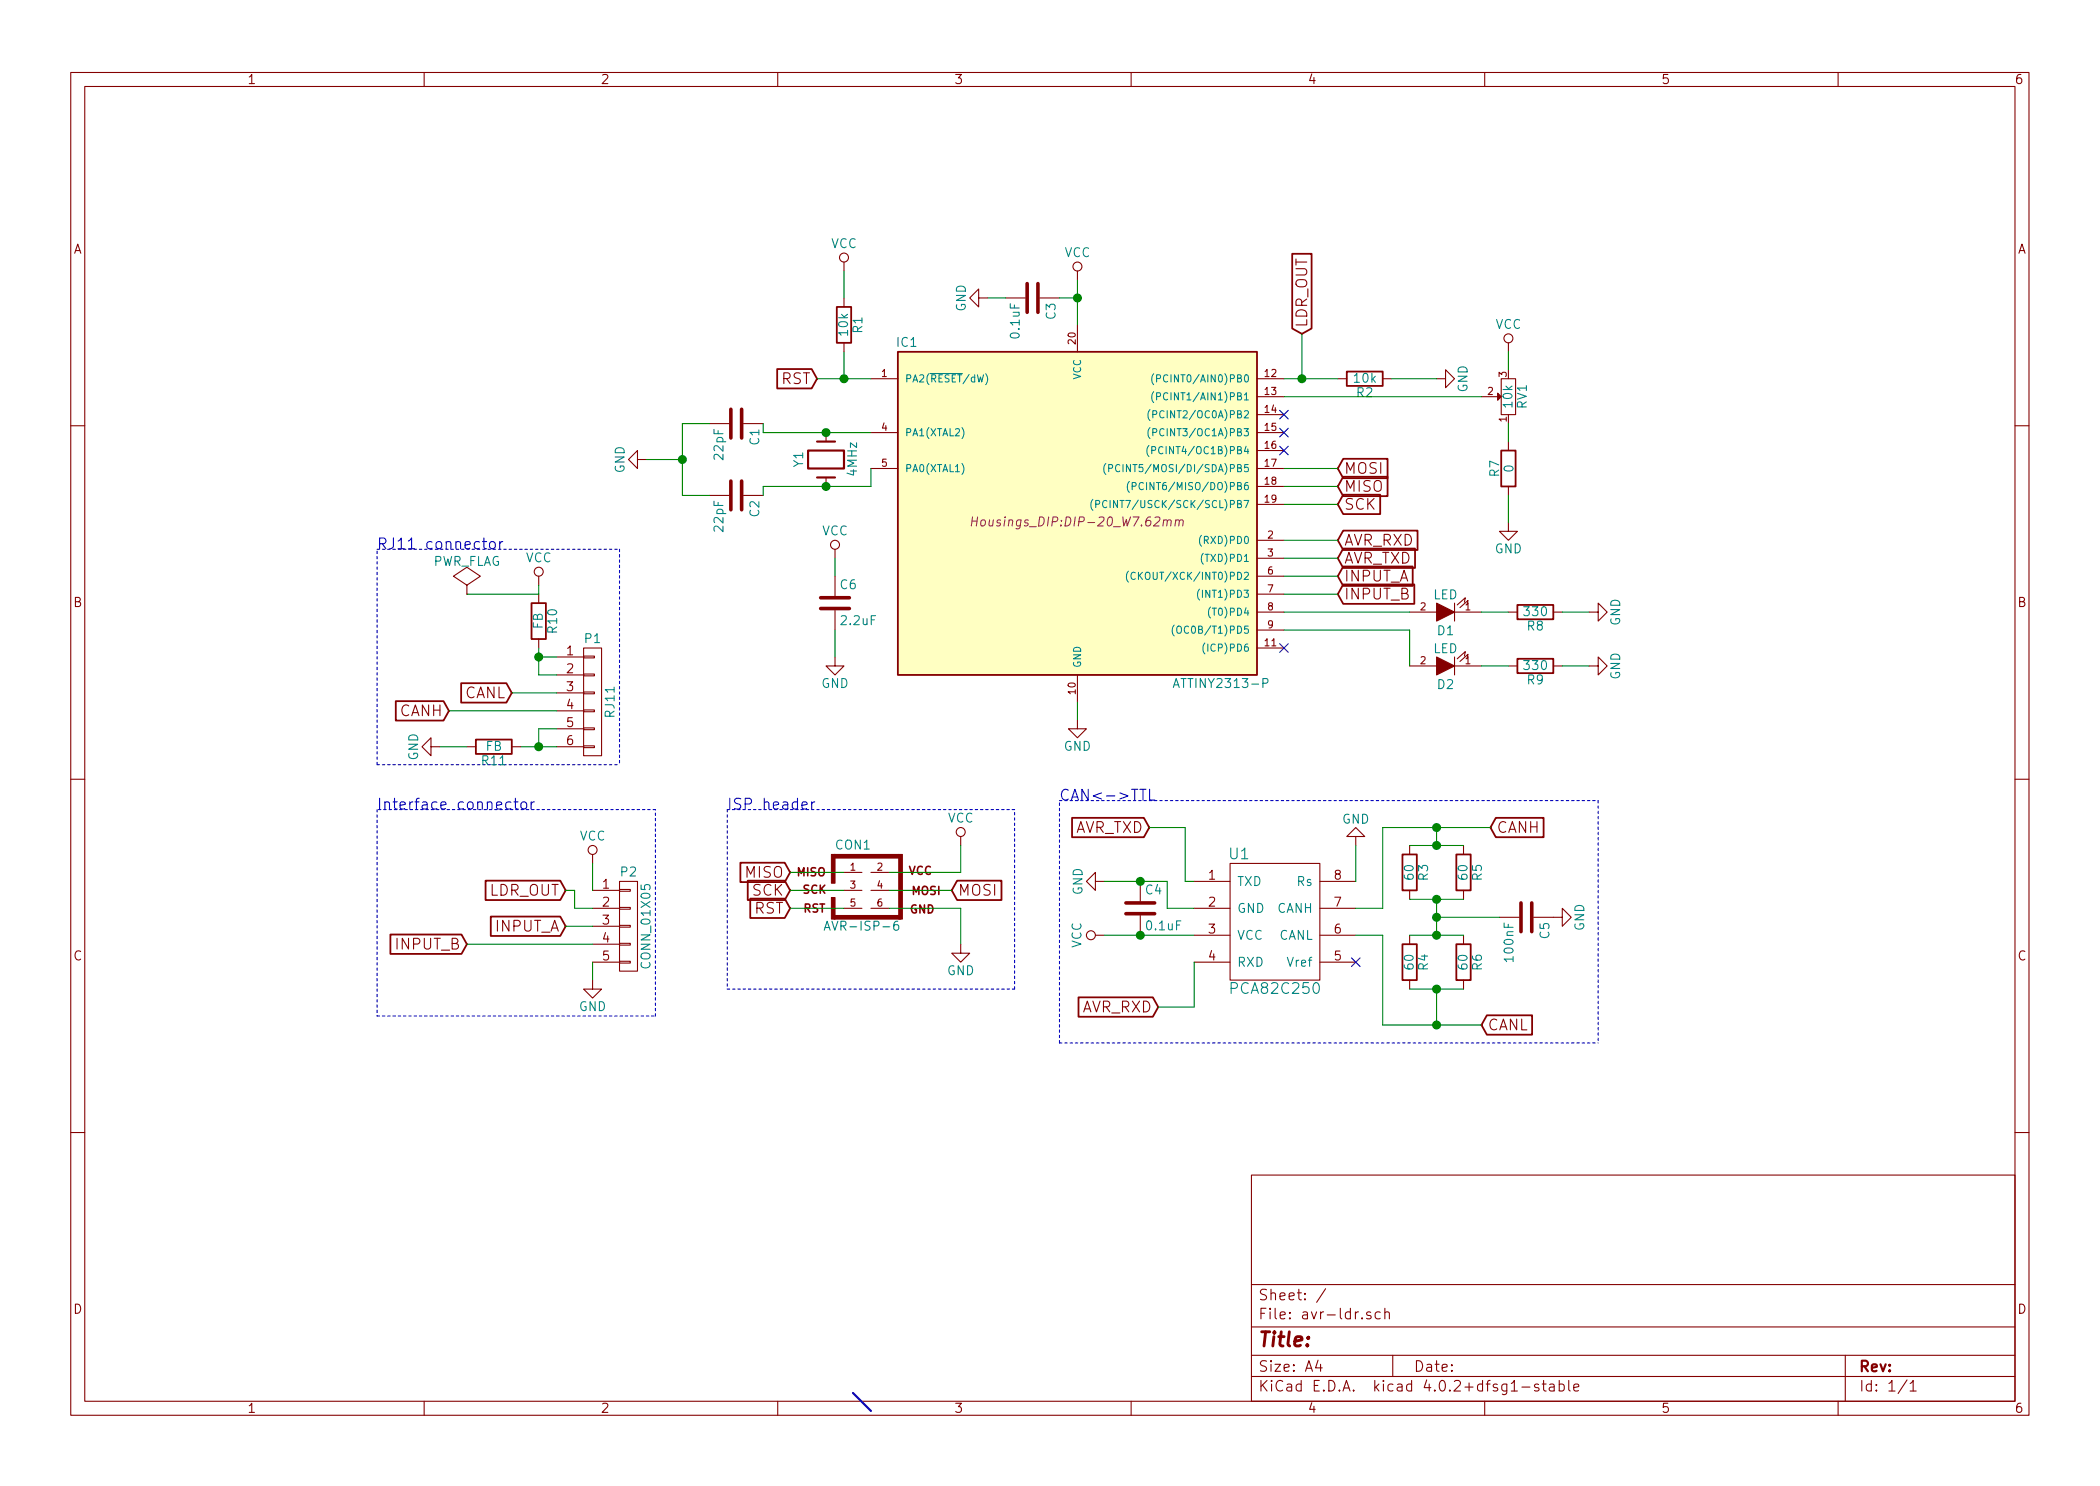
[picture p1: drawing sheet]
EESchema Schematic File Version 2
LIBS:power
LIBS:device
LIBS:transistors
LIBS:conn
LIBS:linear
LIBS:regul
LIBS:74xx
LIBS:cmos4000
LIBS:adc-dac
LIBS:memory
LIBS:xilinx
LIBS:microcontrollers
LIBS:dsp
LIBS:microchip
LIBS:analog_switches
LIBS:motorola
LIBS:texas
LIBS:intel
LIBS:audio
LIBS:interface
LIBS:digital-audio
LIBS:philips
LIBS:display
LIBS:cypress
LIBS:siliconi
LIBS:opto
LIBS:atmel
LIBS:contrib
LIBS:valves
LIBS:avr-ldr-parts
LIBS:avr-ldr-cache
EELAYER 25 0
EELAYER END
$Descr A4 11693 8268
encoding utf-8
Sheet 1 1
Title ""
Date ""
Rev ""
Comp ""
Comment1 ""
Comment2 ""
Comment3 ""
Comment4 ""
$EndDescr
$Comp
L ATTINY2313-P IC1
U 1 1
P 6000 2900
F 0 "IC1" H 5050 3900 50  0000 C CNN
F 1 "ATTINY2313-P" H 6800 2000 50  0000 C CNN
F 2 "Housings_DIP:DIP-20_W7.62mm" H 6000 2900 50  0000 C CIN
F 3 "" H 6000 2900 50  0000 C CNN
	1    6000 2900
	1    0    0    -1  
$EndComp
Text GLabel 7450 2600 2    60   Input ~ 0
MOSI
Text GLabel 7450 2700 2    60   Input ~ 0
MISO
Text GLabel 7450 2800 2    60   Input ~ 0
SCK
Text GLabel 4400 4850 0    60   Input ~ 0
MISO
$Comp
L AVR-ISP-6 CON1
U 1 1
P 4850 4950
F 0 "CON1" H 4750 5200 50  0000 C CNN
F 1 "AVR-ISP-6" H 4585 4720 50  0000 L BNN
F 2 "Pin_Headers:Pin_Header_Straight_2x03" V 4330 4990 50  0001 C CNN
F 3 "" H 4825 4950 50  0000 C CNN
	1    4850 4950
	1    0    0    -1  
$EndComp
Text GLabel 4400 4950 0    60   Input ~ 0
SCK
Text GLabel 4550 2100 0    60   Input ~ 0
RST
Text GLabel 4400 5050 0    60   Input ~ 0
RST
Text GLabel 5300 4950 2    60   Input ~ 0
MOSI
$Comp
L VCC #PWR01
U 1 1
P 6000 1550
F 0 "#PWR01" H 6000 1400 50  0001 C CNN
F 1 "VCC" H 6000 1700 50  0000 C CNN
F 2 "" H 6000 1550 50  0000 C CNN
F 3 "" H 6000 1550 50  0000 C CNN
	1    6000 1550
	1    0    0    -1  
$EndComp
$Comp
L C C3
U 1 1
P 5750 1650
F 0 "C3" H 5775 1750 50  0000 L CNN
F 1 "0.1uF" H 5775 1550 50  0000 L CNN
F 2 "Capacitors_SMD:C_0603" H 5788 1500 50  0001 C CNN
F 3 "" H 5750 1650 50  0000 C CNN
	1    5750 1650
	0    1    1    0   
$EndComp
$Comp
L GND #PWR02
U 1 1
P 5500 1650
F 0 "#PWR02" H 5500 1400 50  0001 C CNN
F 1 "GND" H 5500 1500 50  0000 C CNN
F 2 "" H 5500 1650 50  0000 C CNN
F 3 "" H 5500 1650 50  0000 C CNN
	1    5500 1650
	0    1    1    0   
$EndComp
$Comp
L Crystal Y1
U 1 1
P 4600 2550
F 0 "Y1" H 4600 2700 50  0000 C CNN
F 1 "4MHz" H 4600 2400 50  0000 C CNN
F 2 "Crystals:Crystal_HC49-U_Vertical" H 4600 2550 50  0001 C CNN
F 3 "" H 4600 2550 50  0000 C CNN
	1    4600 2550
	0    -1   -1   0   
$EndComp
$Comp
L C C1
U 1 1
P 4100 2350
F 0 "C1" H 4125 2450 50  0000 L CNN
F 1 "22pF" H 4125 2250 50  0000 L CNN
F 2 "Capacitors_SMD:C_0603" H 4138 2200 50  0001 C CNN
F 3 "" H 4100 2350 50  0000 C CNN
	1    4100 2350
	0    1    1    0   
$EndComp
$Comp
L C C2
U 1 1
P 4100 2750
F 0 "C2" H 4125 2850 50  0000 L CNN
F 1 "22pF" H 4125 2650 50  0000 L CNN
F 2 "Capacitors_SMD:C_0603" H 4138 2600 50  0001 C CNN
F 3 "" H 4100 2750 50  0000 C CNN
	1    4100 2750
	0    1    1    0   
$EndComp
$Comp
L GND #PWR03
U 1 1
P 3600 2550
F 0 "#PWR03" H 3600 2300 50  0001 C CNN
F 1 "GND" H 3600 2400 50  0000 C CNN
F 2 "" H 3600 2550 50  0000 C CNN
F 3 "" H 3600 2550 50  0000 C CNN
	1    3600 2550
	0    1    1    0   
$EndComp
$Comp
L PCA82C250 U1
U 1 1
P 7100 5450
F 0 "U1" H 6900 6150 60  0000 C CNN
F 1 "PCA82C250" H 7100 5400 60  0000 C CNN
F 2 "Housings_SOIC:SOIC-8_3.9x4.9mm_Pitch1.27mm" H 7100 5450 60  0001 C CNN
F 3 "" H 7100 5450 60  0000 C CNN
	1    7100 5450
	1    0    0    -1  
$EndComp
$Comp
L R R3
U 1 1
P 7850 4850
F 0 "R3" V 7930 4850 50  0000 C CNN
F 1 "60" V 7850 4850 50  0000 C CNN
F 2 "Resistors_SMD:R_0603" V 7780 4850 50  0001 C CNN
F 3 "" H 7850 4850 50  0000 C CNN
	1    7850 4850
	1    0    0    -1  
$EndComp
$Comp
L R R5
U 1 1
P 8150 4850
F 0 "R5" V 8230 4850 50  0000 C CNN
F 1 "60" V 8150 4850 50  0000 C CNN
F 2 "Resistors_SMD:R_0603" V 8080 4850 50  0001 C CNN
F 3 "" H 8150 4850 50  0000 C CNN
	1    8150 4850
	1    0    0    -1  
$EndComp
$Comp
L R R4
U 1 1
P 7850 5350
F 0 "R4" V 7930 5350 50  0000 C CNN
F 1 "60" V 7850 5350 50  0000 C CNN
F 2 "Resistors_SMD:R_0603" V 7780 5350 50  0001 C CNN
F 3 "" H 7850 5350 50  0000 C CNN
	1    7850 5350
	1    0    0    -1  
$EndComp
$Comp
L R R6
U 1 1
P 8150 5350
F 0 "R6" V 8230 5350 50  0000 C CNN
F 1 "60" V 8150 5350 50  0000 C CNN
F 2 "Resistors_SMD:R_0603" V 8080 5350 50  0001 C CNN
F 3 "" H 8150 5350 50  0000 C CNN
	1    8150 5350
	1    0    0    -1  
$EndComp
$Comp
L GND #PWR04
U 1 1
P 8650 5100
F 0 "#PWR04" H 8650 4850 50  0001 C CNN
F 1 "GND" H 8650 4950 50  0000 C CNN
F 2 "" H 8650 5100 50  0000 C CNN
F 3 "" H 8650 5100 50  0000 C CNN
	1    8650 5100
	0    -1   -1   0   
$EndComp
Text GLabel 8300 4600 2    60   Input ~ 0
CANH
Text GLabel 8250 5700 2    60   Input ~ 0
CANL
Text GLabel 6400 4600 0    60   Input ~ 0
AVR_TXD
Text GLabel 6450 5600 0    60   Input ~ 0
AVR_RXD
$Comp
L GND #PWR05
U 1 1
P 6150 4900
F 0 "#PWR05" H 6150 4650 50  0001 C CNN
F 1 "GND" H 6150 4750 50  0000 C CNN
F 2 "" H 6150 4900 50  0000 C CNN
F 3 "" H 6150 4900 50  0000 C CNN
	1    6150 4900
	0    1    1    0   
$EndComp
$Comp
L VCC #PWR06
U 1 1
P 6150 5200
F 0 "#PWR06" H 6150 5050 50  0001 C CNN
F 1 "VCC" H 6150 5350 50  0000 C CNN
F 2 "" H 6150 5200 50  0000 C CNN
F 3 "" H 6150 5200 50  0000 C CNN
	1    6150 5200
	0    -1   -1   0   
$EndComp
Text GLabel 7450 3000 2    60   Input ~ 0
AVR_RXD
Text GLabel 7450 3100 2    60   Input ~ 0
AVR_TXD
$Comp
L C C4
U 1 1
P 6350 5050
F 0 "C4" H 6375 5150 50  0000 L CNN
F 1 "0.1uF" H 6375 4950 50  0000 L CNN
F 2 "Capacitors_SMD:C_0603" H 6388 4900 50  0001 C CNN
F 3 "" H 6350 5050 50  0000 C CNN
	1    6350 5050
	1    0    0    -1  
$EndComp
$Comp
L GND #PWR07
U 1 1
P 7550 4700
F 0 "#PWR07" H 7550 4450 50  0001 C CNN
F 1 "GND" H 7550 4550 50  0000 C CNN
F 2 "" H 7550 4700 50  0000 C CNN
F 3 "" H 7550 4700 50  0000 C CNN
	1    7550 4700
	-1   0    0    1   
$EndComp
NoConn ~ 7550 5350
$Comp
L R R1
U 1 1
P 4700 1800
F 0 "R1" V 4780 1800 50  0000 C CNN
F 1 "10k" V 4700 1800 50  0000 C CNN
F 2 "Resistors_SMD:R_0603" V 4630 1800 50  0001 C CNN
F 3 "" H 4700 1800 50  0000 C CNN
	1    4700 1800
	1    0    0    -1  
$EndComp
$Comp
L VCC #PWR08
U 1 1
P 4700 1500
F 0 "#PWR08" H 4700 1350 50  0001 C CNN
F 1 "VCC" H 4700 1650 50  0000 C CNN
F 2 "" H 4700 1500 50  0000 C CNN
F 3 "" H 4700 1500 50  0000 C CNN
	1    4700 1500
	1    0    0    -1  
$EndComp
$Comp
L CONN_01X05 P2
U 1 1
P 3500 5150
F 0 "P2" H 3500 5450 50  0000 C CNN
F 1 "CONN_01X05" V 3600 5150 50  0000 C CNN
F 2 "Pin_Headers:Pin_Header_Straight_1x05" H 3500 5150 50  0001 C CNN
F 3 "" H 3500 5150 50  0000 C CNN
	1    3500 5150
	1    0    0    -1  
$EndComp
Text GLabel 3150 4950 0    60   Input ~ 0
LDR_OUT
Text GLabel 3150 5150 0    60   Input ~ 0
INPUT_A
Text GLabel 2600 5250 0    60   Input ~ 0
INPUT_B
$Comp
L GND #PWR09
U 1 1
P 3300 5450
F 0 "#PWR09" H 3300 5200 50  0001 C CNN
F 1 "GND" H 3300 5300 50  0000 C CNN
F 2 "" H 3300 5450 50  0000 C CNN
F 3 "" H 3300 5450 50  0000 C CNN
	1    3300 5450
	1    0    0    -1  
$EndComp
$Comp
L VCC #PWR010
U 1 1
P 8400 1950
F 0 "#PWR010" H 8400 1800 50  0001 C CNN
F 1 "VCC" H 8400 2100 50  0000 C CNN
F 2 "" H 8400 1950 50  0000 C CNN
F 3 "" H 8400 1950 50  0000 C CNN
	1    8400 1950
	1    0    0    -1  
$EndComp
$Comp
L R R2
U 1 1
P 7600 2100
F 0 "R2" V 7680 2100 50  0000 C CNN
F 1 "10k" V 7600 2100 50  0000 C CNN
F 2 "Resistors_SMD:R_0603" V 7530 2100 50  0001 C CNN
F 3 "" H 7600 2100 50  0000 C CNN
	1    7600 2100
	0    1    1    0   
$EndComp
Text GLabel 7250 1850 1    60   Input ~ 0
LDR_OUT
$Comp
L GND #PWR011
U 1 1
P 8000 2100
F 0 "#PWR011" H 8000 1850 50  0001 C CNN
F 1 "GND" H 8000 1950 50  0000 C CNN
F 2 "" H 8000 2100 50  0000 C CNN
F 3 "" H 8000 2100 50  0000 C CNN
	1    8000 2100
	0    -1   -1   0   
$EndComp
$Comp
L POT RV1
U 1 1
P 8400 2200
F 0 "RV1" H 8400 2120 50  0000 C CNN
F 1 "10k" H 8400 2200 50  0000 C CNN
F 2 "Potentiometers:Potentiometer_Triwood_RM-065" H 8400 2200 50  0001 C CNN
F 3 "" H 8400 2200 50  0000 C CNN
	1    8400 2200
	0    -1   -1   0   
$EndComp
$Comp
L R R7
U 1 1
P 8400 2600
F 0 "R7" V 8480 2600 50  0000 C CNN
F 1 "0" V 8400 2600 50  0000 C CNN
F 2 "Resistors_SMD:R_0603" V 8330 2600 50  0001 C CNN
F 3 "" H 8400 2600 50  0000 C CNN
	1    8400 2600
	-1   0    0    1   
$EndComp
$Comp
L GND #PWR012
U 1 1
P 8400 2900
F 0 "#PWR012" H 8400 2650 50  0001 C CNN
F 1 "GND" H 8400 2750 50  0000 C CNN
F 2 "" H 8400 2900 50  0000 C CNN
F 3 "" H 8400 2900 50  0000 C CNN
	1    8400 2900
	1    0    0    -1  
$EndComp
Text GLabel 7450 3200 2    60   Input ~ 0
INPUT_A
Text GLabel 7450 3300 2    60   Input ~ 0
INPUT_B
$Comp
L CONN_01X06 P1
U 1 1
P 3300 3900
F 0 "P1" H 3300 4250 50  0000 C CNN
F 1 "RJ11" V 3400 3900 50  0000 C CNN
F 2 "SparkFun-Connectors:RJ11-6" H 3300 3900 50  0001 C CNN
F 3 "" H 3300 3900 50  0000 C CNN
	1    3300 3900
	1    0    0    -1  
$EndComp
$Comp
L VCC #PWR013
U 1 1
P 3000 3250
F 0 "#PWR013" H 3000 3100 50  0001 C CNN
F 1 "VCC" H 3000 3400 50  0000 C CNN
F 2 "" H 3000 3250 50  0000 C CNN
F 3 "" H 3000 3250 50  0000 C CNN
	1    3000 3250
	1    0    0    -1  
$EndComp
$Comp
L GND #PWR014
U 1 1
P 2450 4150
F 0 "#PWR014" H 2450 3900 50  0001 C CNN
F 1 "GND" H 2450 4000 50  0000 C CNN
F 2 "" H 2450 4150 50  0000 C CNN
F 3 "" H 2450 4150 50  0000 C CNN
	1    2450 4150
	0    1    1    0   
$EndComp
Text GLabel 2850 3850 0    60   Input ~ 0
CANL
Text GLabel 2500 3950 0    60   Input ~ 0
CANH
$Comp
L VCC #PWR015
U 1 1
P 5350 4700
F 0 "#PWR015" H 5350 4550 50  0001 C CNN
F 1 "VCC" H 5350 4850 50  0000 C CNN
F 2 "" H 5350 4700 50  0000 C CNN
F 3 "" H 5350 4700 50  0000 C CNN
	1    5350 4700
	1    0    0    -1  
$EndComp
$Comp
L GND #PWR016
U 1 1
P 5350 5250
F 0 "#PWR016" H 5350 5000 50  0001 C CNN
F 1 "GND" H 5350 5100 50  0000 C CNN
F 2 "" H 5350 5250 50  0000 C CNN
F 3 "" H 5350 5250 50  0000 C CNN
	1    5350 5250
	1    0    0    -1  
$EndComp
NoConn ~ 7150 3600
NoConn ~ 7150 2300
NoConn ~ 7150 2400
NoConn ~ 7150 2500
Text Notes 5900 4450 0    60   ~ 0
CAN<->TTL
Text Notes 2100 4500 0    60   ~ 0
Interface connector
Text Notes 4050 4500 0    60   ~ 0
ISP header
Text Notes 2100 3050 0    60   ~ 0
RJ11 connector
Entry Bus Bus
	4750 7750 4850 7850
$Comp
L C C5
U 1 1
P 8500 5100
F 0 "C5" H 8525 5200 50  0000 L CNN
F 1 "100nF" H 8525 5000 50  0000 L CNN
F 2 "Capacitors_SMD:C_0603" H 8538 4950 50  0001 C CNN
F 3 "" H 8500 5100 50  0000 C CNN
	1    8500 5100
	0    1    1    0   
$EndComp
$Comp
L LED D1
U 1 1
P 8050 3400
F 0 "D1" H 8050 3500 50  0000 C CNN
F 1 "LED" H 8050 3300 50  0000 C CNN
F 2 "LEDs:LED_0603" H 8050 3400 50  0001 C CNN
F 3 "" H 8050 3400 50  0000 C CNN
	1    8050 3400
	-1   0    0    1   
$EndComp
$Comp
L LED D2
U 1 1
P 8050 3700
F 0 "D2" H 8050 3800 50  0000 C CNN
F 1 "LED" H 8050 3600 50  0000 C CNN
F 2 "LEDs:LED_0603" H 8050 3700 50  0001 C CNN
F 3 "" H 8050 3700 50  0000 C CNN
	1    8050 3700
	-1   0    0    1   
$EndComp
$Comp
L R R8
U 1 1
P 8550 3400
F 0 "R8" V 8630 3400 50  0000 C CNN
F 1 "330" V 8550 3400 50  0000 C CNN
F 2 "Resistors_SMD:R_0603" V 8480 3400 50  0001 C CNN
F 3 "" H 8550 3400 50  0000 C CNN
	1    8550 3400
	0    1    1    0   
$EndComp
$Comp
L R R9
U 1 1
P 8550 3700
F 0 "R9" V 8630 3700 50  0000 C CNN
F 1 "330" V 8550 3700 50  0000 C CNN
F 2 "Resistors_SMD:R_0603" V 8480 3700 50  0001 C CNN
F 3 "" H 8550 3700 50  0000 C CNN
	1    8550 3700
	0    1    1    0   
$EndComp
$Comp
L GND #PWR017
U 1 1
P 6000 4000
F 0 "#PWR017" H 6000 3750 50  0001 C CNN
F 1 "GND" H 6000 3850 50  0000 C CNN
F 2 "" H 6000 4000 50  0000 C CNN
F 3 "" H 6000 4000 50  0000 C CNN
	1    6000 4000
	1    0    0    -1  
$EndComp
$Comp
L GND #PWR018
U 1 1
P 8850 3400
F 0 "#PWR018" H 8850 3150 50  0001 C CNN
F 1 "GND" H 8850 3250 50  0000 C CNN
F 2 "" H 8850 3400 50  0000 C CNN
F 3 "" H 8850 3400 50  0000 C CNN
	1    8850 3400
	0    -1   -1   0   
$EndComp
$Comp
L GND #PWR019
U 1 1
P 8850 3700
F 0 "#PWR019" H 8850 3450 50  0001 C CNN
F 1 "GND" H 8850 3550 50  0000 C CNN
F 2 "" H 8850 3700 50  0000 C CNN
F 3 "" H 8850 3700 50  0000 C CNN
	1    8850 3700
	0    -1   -1   0   
$EndComp
$Comp
L C C6
U 1 1
P 4650 3350
F 0 "C6" H 4675 3450 50  0000 L CNN
F 1 "2.2uF" H 4675 3250 50  0000 L CNN
F 2 "Capacitors_SMD:C_0603" H 4688 3200 50  0001 C CNN
F 3 "" H 4650 3350 50  0000 C CNN
	1    4650 3350
	1    0    0    -1  
$EndComp
$Comp
L VCC #PWR020
U 1 1
P 4650 3100
F 0 "#PWR020" H 4650 2950 50  0001 C CNN
F 1 "VCC" H 4650 3250 50  0000 C CNN
F 2 "" H 4650 3100 50  0000 C CNN
F 3 "" H 4650 3100 50  0000 C CNN
	1    4650 3100
	1    0    0    -1  
$EndComp
$Comp
L GND #PWR021
U 1 1
P 4650 3650
F 0 "#PWR021" H 4650 3400 50  0001 C CNN
F 1 "GND" H 4650 3500 50  0000 C CNN
F 2 "" H 4650 3650 50  0000 C CNN
F 3 "" H 4650 3650 50  0000 C CNN
	1    4650 3650
	1    0    0    -1  
$EndComp
$Comp
L VCC #PWR022
U 1 1
P 3300 4800
F 0 "#PWR022" H 3300 4650 50  0001 C CNN
F 1 "VCC" H 3300 4950 50  0000 C CNN
F 2 "" H 3300 4800 50  0000 C CNN
F 3 "" H 3300 4800 50  0000 C CNN
	1    3300 4800
	1    0    0    -1  
$EndComp
Wire Wire Line
	7150 2600 7450 2600
Wire Wire Line
	7150 2700 7450 2700
Wire Wire Line
	7150 2800 7450 2800
Wire Wire Line
	4700 4850 4400 4850
Wire Wire Line
	4700 4950 4400 4950
Wire Wire Line
	4550 2100 4850 2100
Wire Wire Line
	4700 5050 4400 5050
Wire Wire Line
	4950 4950 5300 4950
Wire Wire Line
	6000 1550 6000 1800
Wire Wire Line
	6000 1650 5900 1650
Connection ~ 6000 1650
Wire Wire Line
	5500 1650 5600 1650
Wire Wire Line
	4250 2400 4850 2400
Wire Wire Line
	4250 2400 4250 2350
Wire Wire Line
	4250 2700 4850 2700
Wire Wire Line
	4250 2700 4250 2750
Wire Wire Line
	3950 2350 3800 2350
Wire Wire Line
	3800 2350 3800 2750
Wire Wire Line
	3800 2750 3950 2750
Wire Wire Line
	3800 2550 3600 2550
Connection ~ 3800 2550
Connection ~ 4600 2400
Wire Wire Line
	4850 2700 4850 2600
Connection ~ 4600 2700
Wire Wire Line
	7850 4700 8150 4700
Wire Wire Line
	8000 4700 8000 4600
Wire Wire Line
	7700 4600 8300 4600
Wire Wire Line
	7700 4600 7700 5050
Wire Wire Line
	7700 5050 7550 5050
Connection ~ 8000 4700
Wire Wire Line
	7850 5000 8150 5000
Wire Wire Line
	7850 5500 8150 5500
Wire Wire Line
	7850 5200 8150 5200
Wire Wire Line
	8000 5000 8000 5200
Connection ~ 8000 5200
Connection ~ 8000 5000
Connection ~ 8000 5100
Wire Wire Line
	8000 5500 8000 5700
Wire Wire Line
	7700 5700 8250 5700
Wire Wire Line
	7700 5700 7700 5200
Wire Wire Line
	7700 5200 7550 5200
Connection ~ 8000 5500
Connection ~ 8000 4600
Connection ~ 8000 5700
Wire Wire Line
	6650 5350 6650 5600
Wire Wire Line
	6650 5600 6450 5600
Wire Wire Line
	7150 3000 7450 3000
Wire Wire Line
	7150 3100 7450 3100
Wire Wire Line
	6650 4900 6600 4900
Wire Wire Line
	6600 4900 6600 4600
Wire Wire Line
	6600 4600 6400 4600
Wire Wire Line
	6650 5050 6500 5050
Wire Wire Line
	6500 5050 6500 4900
Wire Wire Line
	6500 4900 6150 4900
Connection ~ 6350 4900
Wire Wire Line
	6150 5200 6650 5200
Connection ~ 6350 5200
Wire Wire Line
	7550 4700 7550 4900
Wire Wire Line
	4700 1500 4700 1650
Wire Wire Line
	4700 1950 4700 2100
Connection ~ 4700 2100
Wire Wire Line
	3300 5050 3200 5050
Wire Wire Line
	3200 5050 3200 4950
Wire Wire Line
	3200 4950 3150 4950
Wire Wire Line
	3150 5150 3300 5150
Wire Wire Line
	3300 5450 3300 5350
Wire Wire Line
	7150 2100 7450 2100
Wire Wire Line
	7250 1850 7250 2100
Connection ~ 7250 2100
Wire Wire Line
	7750 2100 8000 2100
Wire Wire Line
	7150 2200 8250 2200
Wire Wire Line
	8400 1950 8400 2050
Wire Wire Line
	8400 2350 8400 2450
Wire Wire Line
	8400 2750 8400 2900
Wire Wire Line
	3300 5250 2600 5250
Wire Wire Line
	7450 3200 7150 3200
Wire Wire Line
	7450 3300 7150 3300
Wire Wire Line
	3000 3750 3100 3750
Wire Wire Line
	2900 4150 3100 4150
Wire Wire Line
	3000 4050 3100 4050
Connection ~ 3000 4150
Wire Wire Line
	3100 3850 2850 3850
Wire Wire Line
	2500 3950 3100 3950
Wire Wire Line
	5350 4700 5350 4850
Wire Wire Line
	5350 4850 4950 4850
Wire Wire Line
	5350 5250 5350 5050
Wire Wire Line
	5350 5050 4950 5050
Wire Notes Line
	5900 5800 8900 5800
Wire Notes Line
	5900 5800 5900 4450
Wire Notes Line
	5650 4500 4050 4500
Wire Notes Line
	4050 4500 4050 5500
Wire Notes Line
	4050 5500 5650 5500
Wire Notes Line
	5650 5500 5650 4500
Wire Notes Line
	2100 4250 3450 4250
Wire Wire Line
	8000 5100 8350 5100
Wire Notes Line
	5900 4450 8900 4450
Wire Notes Line
	8900 4450 8900 5800
Wire Wire Line
	7150 3400 7850 3400
Wire Wire Line
	7150 3500 7850 3500
Wire Wire Line
	7850 3500 7850 3700
Wire Wire Line
	8250 3400 8400 3400
Wire Wire Line
	8250 3700 8400 3700
Wire Wire Line
	6000 3900 6000 4000
Wire Notes Line
	2100 4500 2100 5650
Wire Notes Line
	2100 5650 3650 5650
Wire Notes Line
	3650 5650 3650 4500
Wire Wire Line
	8850 3700 8700 3700
Wire Wire Line
	8700 3400 8850 3400
Wire Wire Line
	4650 3100 4650 3200
Wire Wire Line
	4650 3650 4650 3500
Wire Notes Line
	3650 4500 2100 4500
Wire Wire Line
	3300 4950 3300 4800
$Comp
L R R10
U 1 1
P 3000 3450
F 0 "R10" V 3080 3450 50  0000 C CNN
F 1 "FB" V 3000 3450 50  0000 C CNN
F 2 "Resistors_SMD:R_0603" V 2930 3450 50  0001 C CNN
F 3 "" H 3000 3450 50  0000 C CNN
	1    3000 3450
	1    0    0    -1  
$EndComp
Wire Wire Line
	3000 3250 3000 3300
Wire Wire Line
	3000 3600 3000 3750
Wire Wire Line
	3000 3650 3100 3650
Connection ~ 3000 3650
$Comp
L PWR_FLAG #FLG023
U 1 1
P 2600 3300
F 0 "#FLG023" H 2600 3395 50  0001 C CNN
F 1 "PWR_FLAG" H 2600 3480 50  0000 C CNN
F 2 "" H 2600 3300 50  0000 C CNN
F 3 "" H 2600 3300 50  0000 C CNN
	1    2600 3300
	1    0    0    -1  
$EndComp
Wire Wire Line
	3000 3300 2600 3300
$Comp
L R R11
U 1 1
P 2750 4150
F 0 "R11" V 2830 4150 50  0000 C CNN
F 1 "FB" V 2750 4150 50  0000 C CNN
F 2 "Resistors_SMD:R_0603" V 2680 4150 50  0001 C CNN
F 3 "" H 2750 4150 50  0000 C CNN
	1    2750 4150
	0    1    1    0   
$EndComp
Wire Wire Line
	3000 4050 3000 4150
Wire Wire Line
	2450 4150 2600 4150
Wire Notes Line
	2100 4250 2100 3050
Wire Notes Line
	2100 3050 3450 3050
Wire Notes Line
	3450 3050 3450 4250
$EndSCHEMATC
